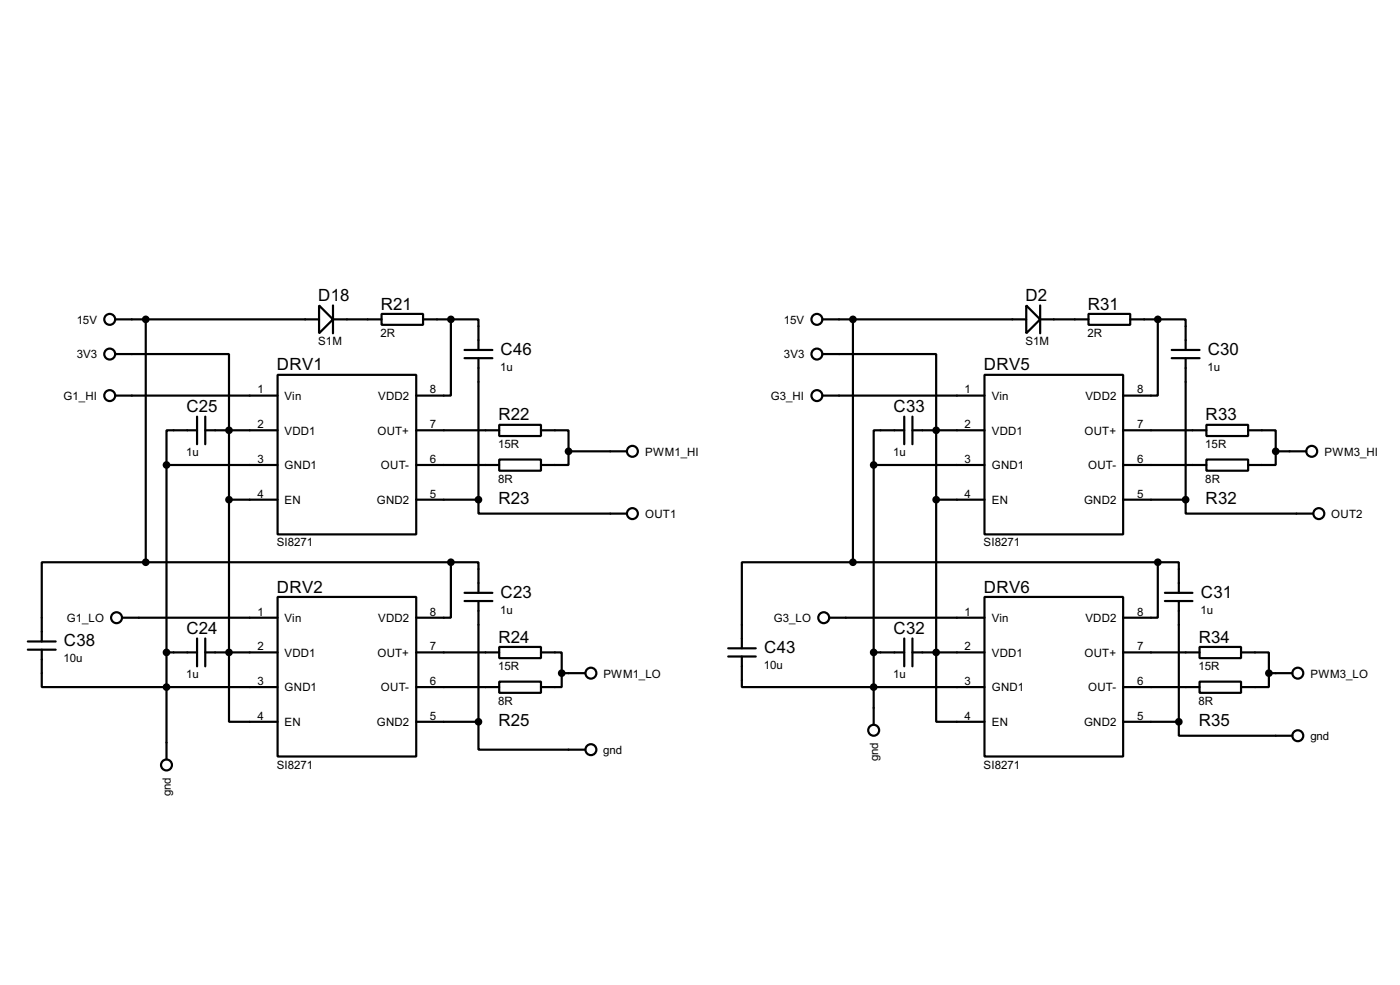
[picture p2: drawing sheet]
<svg xmlns="http://www.w3.org/2000/svg" width="256mm" height="180mm" viewBox="0 0 256 180" stroke-linecap="round" stroke-linejoin="round" font-family="sans-serif">
<g fill="none" stroke="#000" stroke-width=".4">
<path d="M21.1 58.5h37.4M26.7 58.5v44.4M58.5 55.9l2.5 2.6-2.5 2.5zM61 58.5h8.9M61 55.9v5.1M69.9 57.5h7.6v2h-7.6zM77.5 58.5h5.1M82.6 58.5h5.1v5.6M82.6 58.5v13.9h-6.3M150.7 58.5h37.3M156.3 58.5v44.4M188 55.9l2.6 2.6-2.6 2.5z"/>
<path d="M190.6 58.5h8.8M190.6 55.9v5.1M199.4 57.5h7.7v2h-7.7zM207.1 58.5h5M212.1 58.5h5.1v5.6M212.1 58.5v13.9h-6.3M21.1 64.8h20.9v67.3h8.9M21.1 72.4h29.8M36.1 78.8h-5.6v6.3M36.1 76.3v5M37.6 78.8h13.3M37.6 76.3v5"/>
<path d="M50.9 68.6h25.4v29.2h-25.4zM76.3 78.8h15.2M85.1 64.1h5.1M85.1 65.6h5.1M87.7 65.6v25.9M91.5 77.8h7.6v2h-7.6zM99.1 78.8h5.1v3.8M150.7 64.8h20.8v67.3h8.9M150.7 72.4h29.7M165.7 78.8h-5.6v6.3M165.7 76.3v5M167.2 78.8h13.2"/>
<path d="M167.2 76.3v5M180.4 68.6h25.4v29.2h-25.4zM205.8 78.8h15.2M214.7 64.1h5.1M214.7 65.6h5.1M217.2 65.6v25.9M221 77.8h7.7v2h-7.7zM228.7 78.8h5v3.8M30.5 85.1h20.4M30.5 85.1v53.9M42 91.5h8.9M76.3 85.1h15.2"/>
<path d="M76.3 91.5h11.4M87.7 91.5v2.5h27.2M91.5 84.1h7.6v2.1h-7.6zM104.2 82.6v2.5h-5.1M104.2 82.6h10.7M160.1 85.1h20.3M160.1 85.1v47.5M171.5 91.5h8.9M205.8 85.1h15.2M205.8 91.5h11.4M217.2 91.5v2.5h23.4M221 84.1h7.7v2.1h-7.7z"/>
<path d="M233.7 82.6v2.5h-5M233.7 82.6h5.6M5.1 118.9h5.1M5.1 117.4h5.1M7.7 118.9v6.9h43.2M22.4 113.1h28.5M26.7 102.9h-19v14.5M26.7 102.9h55.9M30.5 119.4h5.6M36.1 116.9v5.1M37.6 119.4h13.3M37.6 116.9v5.1"/>
<path d="M50.9 109.3h25.4v29.2h-25.4zM76.3 119.4h15.2M82.6 102.9v10.2h-6.3M82.6 102.9h5.1v5.6M85.1 110h5.1M85.1 108.5h5.1M87.7 110v22.1M91.5 118.4h7.6v2.1h-7.6zM99.1 119.4h3.8v3.8M133.4 118.7h5.1M151.9 113.1h28.5M156.3 102.9h-20.4v15.8"/>
<path d="M156.3 102.9h55.8M160.1 119.4h5.6M165.7 116.9v5.1M167.2 119.4h13.2M167.2 116.9v5.1M180.4 109.3h25.4v29.2h-25.4zM205.8 119.4h14M212.1 102.9v10.2h-6.3M212.1 102.9h3.9v5.6M213.4 110h5.1M213.4 108.5h5.1M216 110v22.1"/>
<path d="M219.8 118.4h7.6v2.1h-7.6zM227.4 119.4h5.1v3.8M76.3 125.8h15.2M76.3 132.1h11.4M87.7 132.1v5.1h19.5M91.5 124.8h7.6v2h-7.6zM102.9 123.2v2.6h-3.8M102.9 123.2h4.3M133.4 120.2h5.1M135.9 120.2v5.6h44.5M205.8 125.8h14M205.8 132.1h10.2"/>
<path d="M216 132.1v2.6h20.8M219.8 124.8h7.6v2h-7.6zM232.5 123.2v2.6h-5.1M232.5 123.2h4.3"/>
<circle cx="20.1" cy="58.5" r="1"/>
<circle cx="149.6" cy="58.5" r="1"/>
<circle cx="20.1" cy="64.8" r="1"/>
<circle cx="20.1" cy="72.4" r="1"/>
<circle cx="149.6" cy="64.8" r="1"/>
<circle cx="149.6" cy="72.4" r="1"/>
<circle cx="115.8" cy="82.6" r="1"/>
<circle cx="115.8" cy="94" r="1"/>
<circle cx="240.3" cy="82.6" r="1"/>
<circle cx="241.6" cy="94" r="1"/>
<circle cx="21.3" cy="113.1" r="1"/>
<circle cx="150.9" cy="113.1" r="1"/>
<circle cx="108.2" cy="137.2" r="1"/>
<circle cx="108.2" cy="123.2" r="1"/>
<circle cx="160" cy="133.7" r="1"/>
<circle cx="237.7" cy="123.2" r="1"/>
<circle cx="237.7" cy="134.7" r="1"/>
<circle cx="30.5" cy="140" r="1"/>
</g>
<g fill="#000">
<circle cx="42" cy="78.8" r=".2"/>
<circle cx="171.5" cy="78.8" r=".2"/>
<circle cx="42" cy="119.4" r=".2"/>
<circle cx="171.5" cy="119.4" r=".2"/>
</g>
<g fill="#000" stroke="#000" stroke-width=".4">
<circle cx="26.7" cy="58.5" r=".5"/>
<circle cx="82.6" cy="58.5" r=".5"/>
<circle cx="156.2" cy="58.5" r=".5"/>
<circle cx="212.1" cy="58.5" r=".5"/>
<circle cx="41.9" cy="78.8" r=".5"/>
<circle cx="171.5" cy="78.8" r=".5"/>
<circle cx="30.5" cy="85.1" r=".5"/>
<circle cx="41.9" cy="91.5" r=".5"/>
<circle cx="87.6" cy="91.5" r=".5"/>
<circle cx="104.1" cy="82.6" r=".5"/>
<circle cx="160" cy="85.1" r=".5"/>
<circle cx="171.5" cy="91.5" r=".5"/>
<circle cx="217.2" cy="91.5" r=".5"/>
<circle cx="233.7" cy="82.6" r=".5"/>
<circle cx="26.7" cy="102.9" r=".5"/>
<circle cx="30.5" cy="119.4" r=".5"/>
<circle cx="41.9" cy="119.4" r=".5"/>
<circle cx="82.6" cy="102.9" r=".5"/>
<circle cx="156.2" cy="102.9" r=".5"/>
<circle cx="160" cy="119.4" r=".5"/>
<circle cx="171.5" cy="119.4" r=".5"/>
<circle cx="212.1" cy="102.9" r=".5"/>
<circle cx="30.5" cy="125.8" r=".5"/>
<circle cx="87.6" cy="132.1" r=".5"/>
<circle cx="102.9" cy="123.2" r=".5"/>
<circle cx="160" cy="125.8" r=".5"/>
<circle cx="215.9" cy="132.1" r=".5"/>
<circle cx="232.4" cy="123.2" r=".5"/>
</g>
<g font-size="3.5">
<text x="58.3" y="55.1">D18</text>
<text x="69.8" y="56.7">R21</text>
<text x="187.9" y="55.1">D2</text>
<text x="199.3" y="56.7">R31</text>
<text x="91.7" y="64.9">C46</text>
<text x="221.3" y="64.9">C30</text>
<text x="50.7" y="67.8">DRV1</text>
<text x="180.2" y="67.8">DRV5</text>
<text x="34.2" y="75.5">C25</text>
<text x="91.3" y="76.9">R22</text>
<text x="163.7" y="75.5">C33</text>
<text x="220.9" y="76.9">R33</text>
<text x="91.3" y="92.2">R23</text>
<text x="220.9" y="92.2">R32</text>
<text x="50.7" y="108.5">DRV2</text>
<text x="91.7" y="109.4">C23</text>
<text x="180.2" y="108.5">DRV6</text>
<text x="220" y="109.4">C31</text>
<text x="11.7" y="118.3">C38</text>
<text x="34.2" y="116.1">C24</text>
<text x="91.3" y="117.6">R24</text>
<text x="140" y="119.6">C43</text>
<text x="163.7" y="116.1">C32</text>
<text x="219.6" y="117.6">R34</text>
<text x="91.3" y="132.9">R25</text>
<text x="219.6" y="132.9">R35</text>
</g>
<g font-size="2.4">
<text x="14.1" y="59.3">15V</text>
<text x="143.6" y="59.3">15V</text>
<text x="14.1" y="65.6">3V3</text>
<text x="58.3" y="63.2">S1M</text>
<text x="69.7" y="61.7">2R</text>
<text x="143.6" y="65.6">3V3</text>
<text x="187.8" y="63.2">S1M</text>
<text x="199.2" y="61.7">2R</text>
<text x="47.2" y="72">1</text>
<text x="78.8" y="72">8</text>
<text x="91.7" y="67.9">1u</text>
<text x="176.7" y="72">1</text>
<text x="208.3" y="72">8</text>
<text x="221.2" y="67.9">1u</text>
<text x="11.6" y="73.2">G1_HI</text>
<text x="52.1" y="73.2">Vin</text>
<text x="69.3" y="73.2">VDD2</text>
<text x="141.2" y="73.2">G3_HI</text>
<text x="181.7" y="73.2">Vin</text>
<text x="198.8" y="73.2">VDD2</text>
<text x="34.1" y="83.5">1u</text>
<text x="47.2" y="78.3">2</text>
<text x="52.1" y="79.6">VDD1</text>
<text x="69.1" y="79.6">OUT+</text>
<text x="78.8" y="78.3">7</text>
<text x="91.3" y="82">15R</text>
<text x="118.2" y="83.4">PWM1_HI</text>
<text x="163.7" y="83.5">1u</text>
<text x="176.7" y="78.3">2</text>
<text x="181.7" y="79.6">VDD1</text>
<text x="198.7" y="79.6">OUT+</text>
<text x="208.3" y="78.3">7</text>
<text x="220.8" y="82">15R</text>
<text x="242.6" y="83.4">PWM3_HI</text>
<text x="47.2" y="84.7">3</text>
<text x="52.1" y="85.9">GND1</text>
<text x="69.8" y="85.9">OUT-</text>
<text x="78.8" y="84.7">6</text>
<text x="91.3" y="88.4">8R</text>
<text x="176.7" y="84.7">3</text>
<text x="181.7" y="85.9">GND1</text>
<text x="199.3" y="85.9">OUT-</text>
<text x="208.3" y="84.7">6</text>
<text x="220.8" y="88.4">8R</text>
<text x="47.2" y="91.1">4</text>
<text x="52.1" y="92.3">EN</text>
<text x="69" y="92.3">GND2</text>
<text x="78.8" y="91.1">5</text>
<text x="118.2" y="94.8">OUT1</text>
<text x="176.7" y="91.1">4</text>
<text x="181.7" y="92.3">EN</text>
<text x="198.6" y="92.3">GND2</text>
<text x="208.3" y="91.1">5</text>
<text x="243.9" y="94.8">OUT2</text>
<text x="50.7" y="100">SI8271</text>
<text x="180.2" y="100">SI8271</text>
<text x="12.2" y="113.9">G1_LO</text>
<text x="47.2" y="112.7">1</text>
<text x="52.1" y="113.9">Vin</text>
<text x="69.3" y="113.9">VDD2</text>
<text x="78.8" y="112.7">8</text>
<text x="91.7" y="112.3">1u</text>
<text x="141.7" y="113.9">G3_LO</text>
<text x="176.7" y="112.7">1</text>
<text x="181.7" y="113.9">Vin</text>
<text x="198.8" y="113.9">VDD2</text>
<text x="208.3" y="112.7">8</text>
<text x="220" y="112.3">1u</text>
<text x="47.2" y="119">2</text>
<text x="78.8" y="119">7</text>
<text x="176.7" y="119">2</text>
<text x="208.3" y="119">7</text>
<text x="11.7" y="121.2">10u</text>
<text x="34.1" y="124.2">1u</text>
<text x="47.2" y="125.4">3</text>
<text x="52.1" y="120.2">VDD1</text>
<text x="69.1" y="120.2">OUT+</text>
<text x="78.8" y="125.4">6</text>
<text x="91.3" y="122.7">15R</text>
<text x="110.5" y="124">PWM1_LO</text>
<text x="140" y="122.5">10u</text>
<text x="163.7" y="124.2">1u</text>
<text x="176.7" y="125.4">3</text>
<text x="181.7" y="120.2">VDD1</text>
<text x="198.7" y="120.2">OUT+</text>
<text x="208.3" y="125.4">6</text>
<text x="219.6" y="122.7">15R</text>
<text x="240.1" y="124">PWM3_LO</text>
<text x="47.2" y="131.7">4</text>
<text x="52.1" y="126.6">GND1</text>
<text x="69.8" y="126.6">OUT-</text>
<text x="78.8" y="131.7">5</text>
<text x="91.3" y="129">8R</text>
<text x="176.7" y="131.7">4</text>
<text x="181.7" y="126.6">GND1</text>
<text x="199.3" y="126.6">OUT-</text>
<text x="208.3" y="131.7">5</text>
<text x="219.6" y="129">8R</text>
<text x="52.1" y="132.9">EN</text>
<text x="69" y="132.9">GND2</text>
<text x="181.7" y="132.9">EN</text>
<text x="198.6" y="132.9">GND2</text>
<text x="240.1" y="135.5">gnd</text>
<text x="50.7" y="140.7">SI8271</text>
<text x="110.5" y="138">gnd</text>
<text x="160.9" y="139.4" transform="rotate(-90 160.9 139.4)">gnd</text>
<text x="180.2" y="140.7">SI8271</text>
<text x="31.3" y="145.7" transform="rotate(-90 31.3 145.7)">gnd</text>
</g>
</svg>
